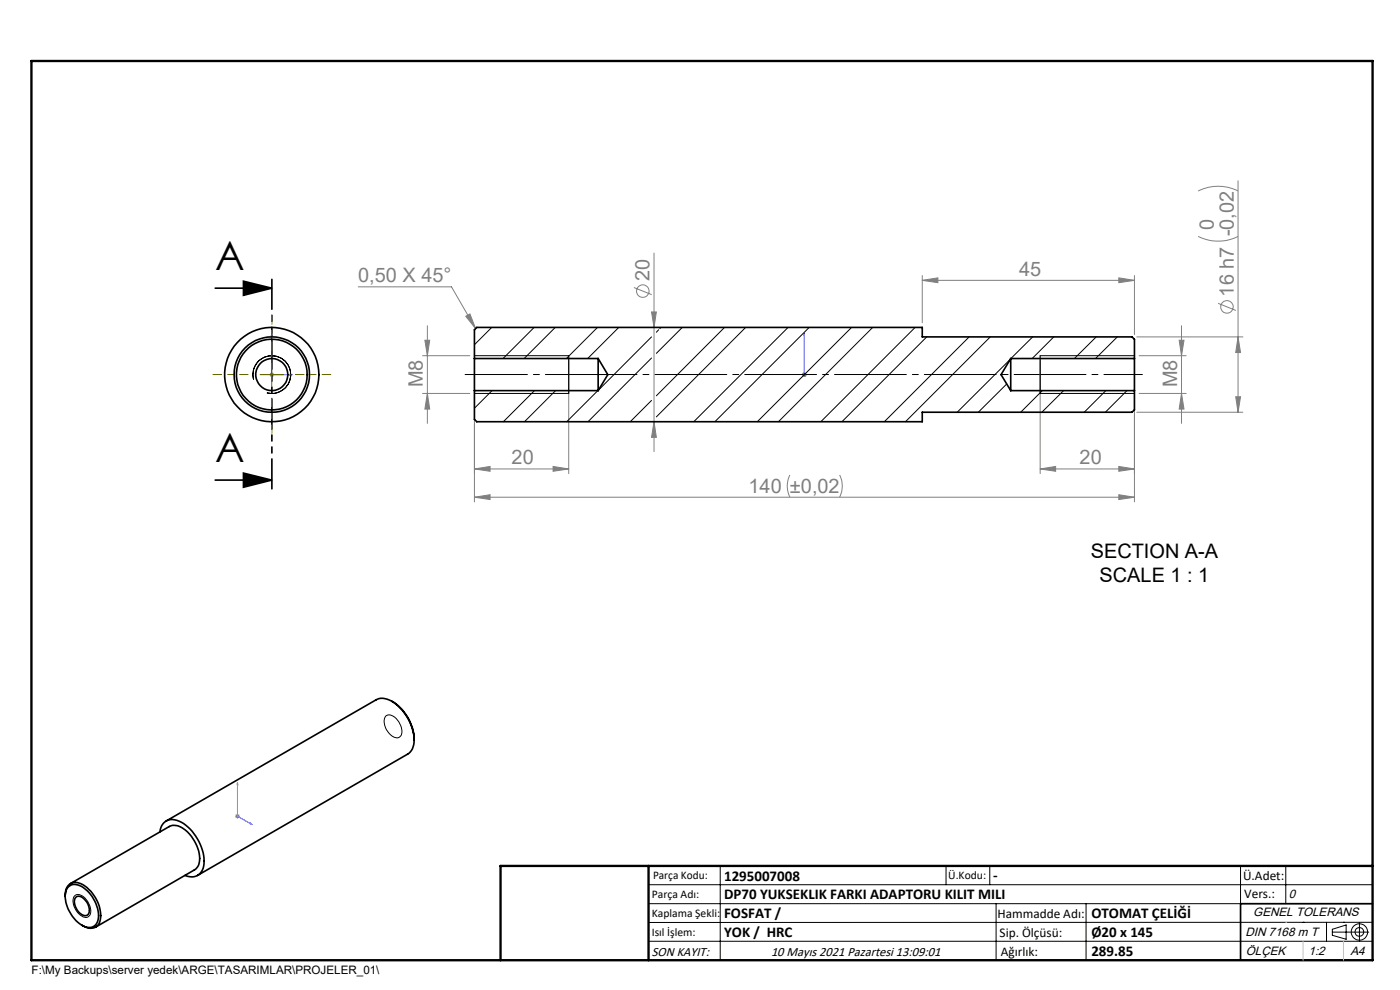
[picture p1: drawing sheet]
<svg xmlns="http://www.w3.org/2000/svg" width="297mm" height="210mm" viewBox="0 0 297 210" stroke-linecap="round" stroke-linejoin="round" font-family="sans-serif">
<g fill="none" stroke="#808080" stroke-width=".21">
<path d="M262.6 38.3v49.1M138.7 53.7v42.1M195.7 59.5l3.3-.6v1.1zM195.7 58.4v10.1M195.7 59.5h45M237.3 58.9l3.4 .6-3.4 .5zM240.7 58.4v12.6M254.2 50.2a9.6 9.6 0 0 0 8.4 0M254.2 40.5a9.3 9.3 0 0 1 8.4 0M57.1 79.5h1.1M57.3 79.1l.7 .7M57.6 79v1"/>
<path d="M58 79.1l-.7 .7M76 60.8h19.8l5.1 8.9M89.6 75.5h10.1M90.1 72.2h1.1l-.5 3.3zM90.7 69.1v20.7M98.8 67.1l.9-.5 1.2 3.1zM100.6 76.5v30M120.6 76.5v24M134.5 61l3.8 1.5M138.2 66.2h1l-.5 3.3zM170.1 79.5h1.1M170.3 79.1l.7 .7"/>
<path d="M170.6 79v1M171 79.1l-.7 .7M220.7 76.5v24M240.7 76.5v30M241.2 71.5h22.5M241.7 75.5h9.9M250.2 72.2h1l-.6 3.3zM250.6 69.1v20.7M258.4 64.3l3.8 1.6M262.6 71.5l.6 3.3h-1.1zM89.6 83.5h10.1M90.7 83.5l.5 3.3h-1.1z"/>
<path d="M100.6 99.5l3.4-.6v1.1zM100.6 99.5h20M117.3 98.9l3.3 .6-3.3 .5zM138.7 89.5l.5 3.3h-1zM220.7 99.5l3.2-.6v1.1zM220.7 99.5h20M237.3 98.9l3.4 .6-3.4 .5zM241.2 87.4h22.5M241.7 83.5h9.9M250.6 83.5l.6 3.3h-1zM262.1 84.2h1.1l-.6 3.2zM100.6 105.5l3.4-.6v1.1z"/>
<path d="M100.6 105.5h140.1M167.6 100.7l-.3 .6a5.1 5.1 0 0 0 .3 4.2M178.1 100.7a5.2 5.2 0 0 1 0 4.8M237.3 104.9l3.4 .6-3.4 .5zM49.9 173.1h1M50 172.8l.7 .7M50.4 172.6v1M50.7 172.8l-.7 .7"/>
<circle cx="136.4" cy="61.7" r="1.32"/>
<circle cx="260.3" cy="65.1" r="1.32"/>
</g>
<path d="M51.6 59.6l6 1.5-6 1.5zM45.6 61.1h12M45.6 101.8h12M51.6 100.4l6 1.4-6 1.6zM291.2 191.7h-28v12" fill="none" stroke="#000" stroke-width=".35"/>
<g fill="none" stroke="#000" stroke-width=".21">
<path d="M100.6 75.5h20M220.7 75.5h20M53.8 80.5a4 4 0 0 1 3.5-5 4 4 0 0 1 4.4 4.3 4 4 0 0 1-5.1 3.5M100.6 83.5h20M220.7 83.5h20M81.9 151.8a2.19 2.19 0 0 1 2.7 1.3 2.58 2.58 0 0 1 .2 3.2 2.07 2.07 0 0 1-2.6-1.3 2.66 2.66 0 0 1-.3-3.2zM15.8 190a1.63 1.63 0 0 1 2.4 .7 3.1 3.1 0 0 1 .7 3.6 1.65 1.65 0 0 1-2.3-.6 3.1 3.1 0 0 1-.8-3.7zM137.6 187.7h153.6M137.6 191.7h153.6M137.6 199.7h153.6M152.8 183.7v20M200.7 183.7v4"/>
<path d="M210 183.7v4M211.3 191.7v12M230.4 191.7v12M263.2 183.7v20M272.8 183.7v8M276.4 195.6h.1M281.4 195.6v4.1M282.6 197.7h7.8M282.6 197.1l3-.9v3l-3-.8zM285 195.6h.1M288.4 195.8v3.8M291.2 195.6l-153.6 .1"/>
<circle cx="288.4" cy="197.7" r="1.74"/>
<circle cx="288.4" cy="197.7" r=".93"/>
</g>
<path d="M57.6 70.8v8.7h4.4M57.6 70.8l.2 .4h-.3zM61.6 79.4l.4 .1-.4 .1zM170.6 79.4v.2zM170.6 70.8v.4v-.4M170.6 79.5h.1M170.6 70.8v8.7M50.4 166v.4h-.1zM50.4 166v7.1l3 1.8M53.1 174.6l.3 .3-.3-.1z" fill="none" stroke="#00f" stroke-width=".21"/>
<path d="M242.4 79.4h-115.4" fill="none" stroke="#000" stroke-width=".21" stroke-dasharray="15.2 1.3 1.3 1.3" stroke-dashoffset="7.1"/>
<path d="M128.9 79.4h-30.2" fill="none" stroke="#000" stroke-width=".21" stroke-dasharray="15.2 1.3 1.3 1.3" stroke-dashoffset="2"/>
<path d="M57.7 59.1v44.7" fill="none" stroke="#000" stroke-width=".35" stroke-dasharray="6.3 1.3 1.3 1.3 1.3 1.3" stroke-dashoffset="-.1"/>
<path d="M120.6 75.5v8M220.7 75.5v8M106.2 203.7h185" fill="none" stroke="#000" stroke-width=".25"/>
<path d="M6.7 12.9h284.5v190.8h-284.5zM137.6 183.7v20M291.2 183.7h-185v20" fill="none" stroke="#000" stroke-width=".5"/>
<path d="M272.8 195.6h.1M276.4 199.7v4M285 199.7v4" fill="none" stroke="#c0c0c0" stroke-width=".21"/>
<path d="M52.7 79.4h-7.5M57.7 74.4v-7.5M62.7 79.4h7.5M57.7 84.4v7.5" fill="none" stroke="#808000" stroke-width=".21" stroke-dasharray="15.2 1.3 1.3 1.3" stroke-dashoffset="13.4"/>
<path d="M55.2 79.5h4.9M57.6 77v5" fill="none" stroke="#808000" stroke-width=".21"/>
<path d="M51.6 59.6l6 1.5-6 1.5zM51.6 100.4l6 1.4-6 1.6z" fill="#000"/>
<g fill="#00f">
<path d="M61.6 79.4l.4 .1-.4 .1zM57.6 70.8l.2 .4h-.3z"/>
<path d="M53.1 174.6l.3 .3-.3-.1zM50.4 166v.4h-.1z"/>
<path d="M170.6 79.4v.2zM170.6 70.8v.4zM170.6 79.4v.2zM170.6 70.8v.4z"/>
</g>
<g fill="#808080">
<path d="M237.3 98.9l3.4 .6-3.4 .5zM220.7 99.5l3.2-.6v1.1zM237.3 58.9l3.4 .6-3.4 .5zM195.7 59.5l3.3-.6v1.1z"/>
<path d="M100.6 99.5l3.4-.6v1.1zM117.3 98.9l3.3 .6-3.3 .5zM100.6 105.5l3.4-.6v1.1zM237.3 104.9l3.4 .6-3.4 .5zM98.8 67.1l.9-.5 1.2 3.1z"/>
<path d="M138.7 89.5l.5 3.3h-1zM138.2 66.2h1l-.5 3.3z"/>
<path d="M90.1 72.2h1.1l-.5 3.3zM90.7 83.5l.5 3.3h-1.1zM250.2 72.2h1l-.6 3.3zM250.6 83.5l.6 3.3h-1zM262.6 71.5l.6 3.3h-1.1zM262.1 84.2h1.1l-.6 3.2z"/>
</g>
<g fill="none" stroke="#000" stroke-width=".35">
<path d="M100.6 76.1v6.8M100.6 76.1v-6.2l.5-.4h94.6v2h44.4l.6 .5v4.1M100.6 76.1h26.3M126.9 76.1v6.8M126.9 76.1l2 3.4-2 3.4M214.4 76.1v6.8M214.4 76.1h26.3M214.4 76.1l-2 3.4 2 3.4M240.7 76.1v6.8M100.6 82.9v6.1l.5 .5h94.6v-2.1h44.4l.6-.4v-4.1M100.6 82.9h26.3M214.4 82.9h26.3"/>
<path d="M83.1 148.8a9.8 9.8 0 0 1 4.7 8.1M87.8 156.9a10.2 10.2 0 0 0-5.2-8.4l-1.4-.4-.8 .1-.6 .2-44.6 25.8M87.8 156.9a3.2 3.2 0 0 1-1.3 3.1l-44.6 25.7M33.9 176.5a2.66 2.66 0 0 1 4.1-2.3 10 10 0 0 1 5.2 9.5 2.63 2.63 0 0 1-3.9 2M13.8 190.1a2.44 2.44 0 0 1 2.2-2.9 6.5 6.5 0 0 1 4.8 4.3 5 5 0 0 1 0 4.7 2.5 2.5 0 0 1-3.4 0M14.5 188.1a2.63 2.63 0 0 1 3.6 .5 7.1 7.1 0 0 1 2.6 6.9 2.08 2.08 0 0 1-3.4 .7 7.3 7.3 0 0 1-3.3-7.1zM15 187.4l20.9-12.1a3.4 3.4 0 0 1 3.9 1.2 7.6 7.6 0 0 1 2.4 6.9l-.4 .7-.6 .4-20.9 12.2M16.1 190.4a1.3 1.3 0 0 1 1.9 .4 2.68 2.68 0 0 1 .6 3.3 1.87 1.87 0 0 1-2.4-1.3 2.16 2.16 0 0 1-.1-2.4z"/>
<circle cx="57.7" cy="79.5" r="8"/>
<circle cx="57.7" cy="79.5" r="7.5"/>
<circle cx="57.7" cy="79.5" r="10"/>
<circle cx="57.7" cy="79.5" r="3.4"/>
</g>
<g fill="none" stroke="#000" stroke-width=".21">
<path d="M104.3 69.5l-3.7 3.6M113.3 69.5l-6.6 6.6M117.8 69.5l-6.6 6.6M126.8 69.5l-6.6 6.6M131.3 69.5l-6.6 6.6M138.2 71.5l-11.2 11.2M138.2 75.9l-13.5 13.6M139.7 69.9l-.5 .6M140.2 69.5l-.2 .2M144.7 69.5l-5.5 5.5M153.7 69.5l-14.5 14.5M158.2 69.5l-19 18.9"/>
<path d="M167.2 69.5l-20 20M171.7 69.5l-20 20M180.7 69.5l-20 20M185.1 69.5l-20 20M194.1 69.5l-20 20M196.6 71.5l-18 18M205.6 71.5l-18 18M210.1 71.5l-18 18M214.3 76.2l-11.2 11.2M219.1 71.5l-4.6 4.6M223.6 71.5l-4.6 4.6M232.6 71.5l-4.7 4.6"/>
<path d="M237 71.5l-4.6 4.6M104.4 82.9l-3.8 3.7M113.4 82.9l-6.6 6.6M117.9 82.9l-6.6 6.6M126.8 82.9l-6.6 6.6M138.2 84.9l-4.5 4.6M213.6 81.4l-6.1 6M221.1 82.9l-4.6 4.5M225.6 82.9l-4.6 4.5M234.6 82.9l-4.6 4.5M239.1 82.9l-4.6 4.5"/>
</g>
<g font-size="8.5">
<text x="45.7" y="57.3">A</text>
<text x="45.7" y="98">A</text>
</g>
<g font-size="4.2" fill="#808080">
<text x="257.5" y="48.7" transform="rotate(-90 257.5 48.7)">0</text>
<text x="76" y="59.9">0,50 X 45°</text>
<text x="137.8" y="59.5" transform="rotate(-90 137.8 59.5)">20</text>
<text x="216.2" y="58.5">45</text>
<text x="261.7" y="62.9" transform="rotate(-90 261.7 62.9)">16 h7 -0,02</text>
<text x="89.7" y="82.1" transform="rotate(-90 89.7 82.1)">M8</text>
<text x="249.7" y="82.1" transform="rotate(-90 249.7 82.1)">M8</text>
<text x="108.5" y="98.5">20</text>
<text x="229" y="98.5">20</text>
<text x="158.8" y="104.5">140 ±0,02</text>
</g>
<g font-size="4.2">
<text x="231.4" y="118.3">SECTION A-A</text>
<text x="233.3" y="123.5">SCALE 1 : 1</text>
</g>
<g font-size="3.2">
<text x="153.6" y="186.8">1295007008</text>
<text x="153.6" y="190.8">DP70 YUKSEKLIK FARKI ADAPTORU KILIT MILI</text>
<text x="210.7" y="186.6">-</text>
<text x="153.6" y="194.8">FOSFAT /</text>
<text x="231.5" y="194.8">OTOMAT ÇELİĞİ</text>
<text x="153.6" y="198.8">YOK / HRC</text>
<text x="231.5" y="198.7">Ø20 x 145</text>
<text x="231.5" y="202.8">289.85</text>
</g>
<g font-size="2.8">
<text x="263.7" y="186.7">Ü.Adet:</text>
<text x="263.9" y="190.5">Vers.:</text>
<text x="211.6" y="194.8">Hammadde Adı:</text>
<text x="138.3" y="202.8">SON KAYIT:</text>
<text x="163.6" y="202.8">10 Mayıs 2021 Pazartesi 13:09:01</text>
<text x="212.1" y="198.7">Sip. Ölçüsü:</text>
<text x="212.3" y="202.7">Ağırlık:</text>
</g>
<g font-size="2.6">
<text x="273.4" y="190.4">0</text>
<text x="265.9" y="194.4">GENEL TOLERANS</text>
<text x="264.2" y="198.5">DIN 7168 m T</text>
<text x="264.3" y="202.6">ÖLÇEK</text>
<text x="277.6" y="202.6">1:2</text>
<text x="286.5" y="202.6">A4</text>
</g>
<g font-size="2.5">
<text x="138.3" y="190.5">Parça Adı:</text>
<text x="138.5" y="186.5">Parça Kodu:</text>
<text x="201.2" y="186.5">Ü.Kodu:</text>
<text x="138.3" y="194.5">Kaplama Şekli:</text>
<text x="138.3" y="198.6">Isıl İşlem:</text>
<text x="6.7" y="206.7">F:\My Backups\server yedek\ARGE\TASARIMLAR\PROJELER_01\</text>
</g>
</svg>
